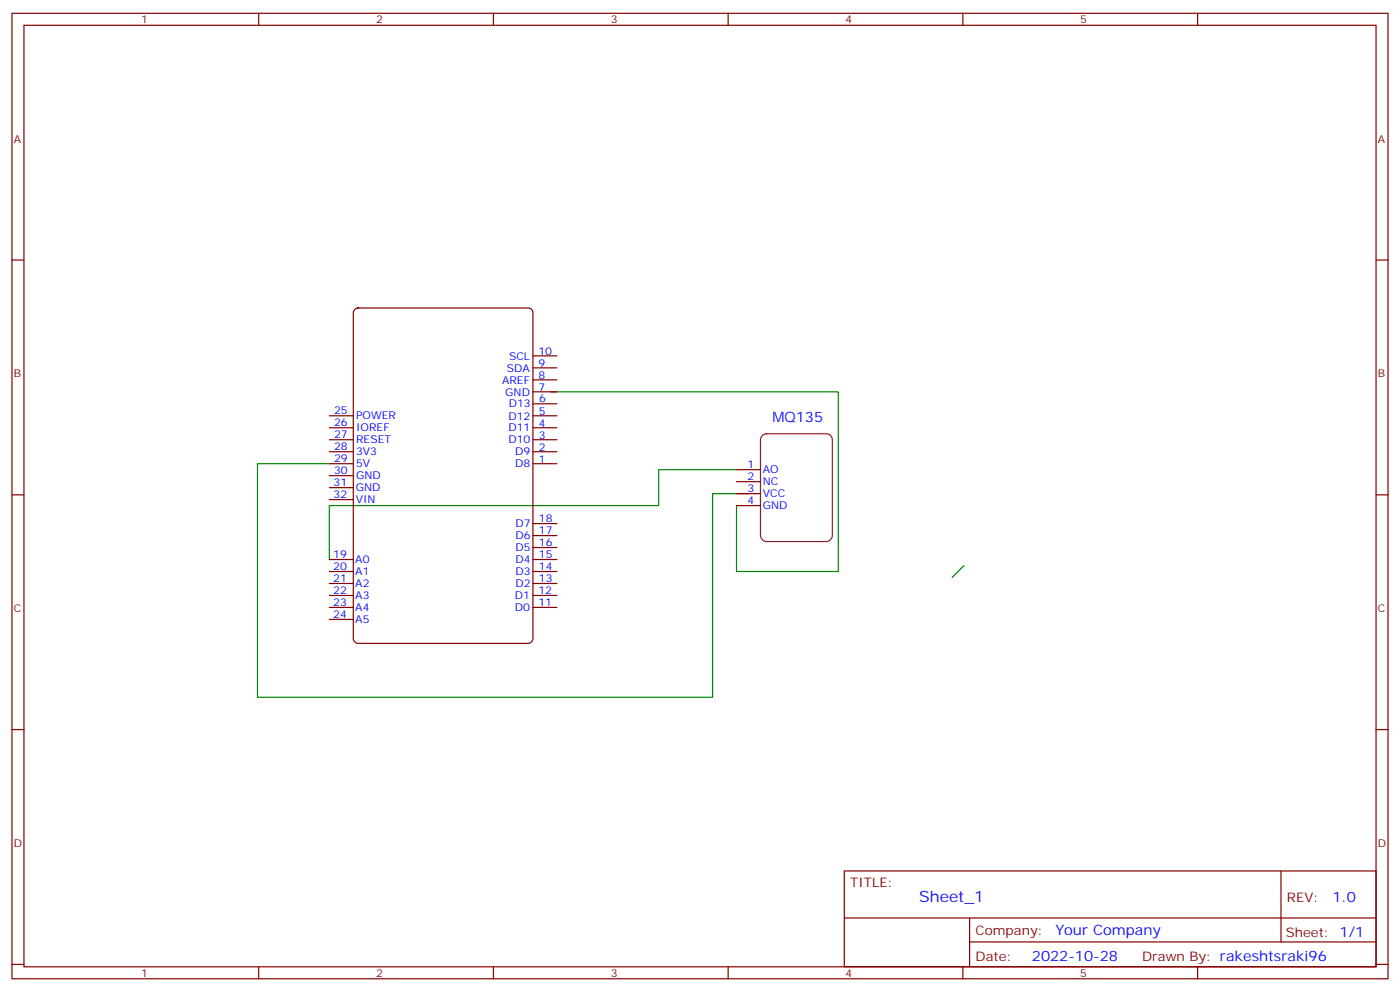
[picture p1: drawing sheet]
<svg xmlns="http://www.w3.org/2000/svg" width="412mm" height="292mm" viewBox="0 0 412 292" stroke-linecap="round" stroke-linejoin="round" font-family="sans-serif">
<g fill="none" stroke="#870000" stroke-width=".35">
<path d="M3.5 3.9h405.4v284.4h-405.4zM7.1 7.4h398.2v277.3h-398.2zM76.2 3.9v3.5M145.3 3.9v3.5M214.5 3.9v3.5M283.6 3.9v3.5M352.8 3.9v3.5M3.5 76.6h3.6M405.3 76.6h3.6M157 118.9h7M157 115.4h7M157 111.9h7"/>
<path d="M157 108.3h7M157 104.8h7M97 136.6h7.1M97 133h7.1M97 129.5h7.1M97 126h7.1M97 122.4h7.1M157 136.6h7M157 133h7M157 129.5h7M157 126h7M157 122.4h7"/>
<path d="M217 138.3h7M3.5 145.7h3.6M97 140.1h7.1M97 143.6h7.1M97 147.1h7.1M157 157.7h7M157 154.2h7M217 141.9h7M217 145.4h7M217 148.9h7M405.3 145.7h3.6M97 178.9h7.1"/>
<path d="M97 175.4h7.1M97 171.8h7.1M97 168.3h7.1M97 164.8h7.1M157 178.9h7M157 175.4h7M157 171.8h7M157 168.3h7M157 164.8h7M157 161.3h7M97 182.4h7.1M3.5 214.9h3.6"/>
<path d="M405.3 214.9h3.6M248.7 256.5h156.6v28.2h-156.6zM377.3 256.5v20.9M248.7 270.4h156.5M285.6 277.4h119.6M285.6 270.4v14.1M3.5 284h3.6M76.2 284.7v3.6M145.3 284.7v3.6M214.5 284.7v3.6M283.6 284.7v3.6M352.8 284.7v3.6"/>
<path d="M405.3 284h3.6"/>
</g>
<path d="M162.3 115.4h84.6v52.9h-29.9v-19.4M97 136.6h-21.2v68.8h134.1v-60h10.6M217 138.3h-23v10.6h-97v15.9M284 166.5l-3.5 3.6" fill="none" stroke="#008700" stroke-width=".35"/>
<path d="M224.6 128.3l1.2-.6h17.6a1.76 1.76 0 0 1 1.8 1.8v28.2a1.89 1.89 0 0 1-1.8 1.8h-17.6a1.89 1.89 0 0 1-1.8-1.8v-28.2z" fill="none" stroke="#8c2424" stroke-width=".35"/>
<path d="M104.4 91.3l1.1-.6h50.1a1.41 1.41 0 0 1 1.4 1.4v96a1.51 1.51 0 0 1-1.4 1.4h-50.1a1.51 1.51 0 0 1-1.4-1.4v-96z" fill="none" stroke="#800000" stroke-width=".35"/>
<text font-size="4.6" fill="#00f" x="270.8" y="265.5">Sheet_1</text>
<g font-size="4.2" fill="#00f">
<text x="227.5" y="124.2">MQ135</text>
<text x="392.5" y="265.8">1.0</text>
<text x="310.9" y="275.3">Your Company</text>
<text x="304" y="283.1">2022-10-28</text>
</g>
<g font-size="3.9" fill="#800">
<text x="250.5" y="261.1">TITLE:</text>
<text x="379.1" y="265.8">REV:</text>
<text x="287.4" y="275.3">Company:</text>
<text x="378.7" y="275.9">Sheet: 1/1</text>
<text x="287.4" y="283">Date:</text>
<text x="336.4" y="283.1">Drawn By: rakeshtsraki96</text>
</g>
<g font-size="3.2" fill="#800">
<text x="41.6" y="6.9">1</text>
<text x="110.8" y="6.9">2</text>
<text x="179.9" y="6.9">3</text>
<text x="249.1" y="6.9">4</text>
<text x="318.2" y="6.9">5</text>
<text x="4.1" y="42">A</text>
<text x="405.9" y="42">A</text>
<text x="4.1" y="111.2">B</text>
<text x="405.9" y="111.2">B</text>
<text x="4.1" y="180.3">C</text>
<text x="405.9" y="180.3">C</text>
<text x="4.1" y="249.4">D</text>
<text x="405.9" y="249.4">D</text>
<text x="41.6" y="287.7">1</text>
<text x="110.8" y="287.7">2</text>
<text x="179.9" y="287.7">3</text>
<text x="249.1" y="287.7">4</text>
<text x="318.2" y="287.7">5</text>
</g>
<g font-size="3.2" fill="#00f">
<text x="150" y="105.9">SCL</text>
<text x="158.6" y="104.5">10</text>
<text x="147.9" y="112.9">AREF</text>
<text x="149.3" y="109.4">SDA</text>
<text x="158.6" y="111.5">8</text>
<text x="158.6" y="108">9</text>
<text x="148.8" y="116.5">GND</text>
<text x="149.9" y="119.9">D13</text>
<text x="158.6" y="115.1">7</text>
<text x="158.8" y="118.5">6</text>
<text x="98.4" y="122">25</text>
<text x="98.4" y="125.6">26</text>
<text x="104.9" y="123.5">POWER</text>
<text x="149.8" y="123.6">D12</text>
<text x="158.7" y="122.1">5</text>
<text x="158.7" y="125.6">4</text>
<text x="98.4" y="129.1">27</text>
<text x="104.9" y="127">IOREF</text>
<text x="104.9" y="130.5">RESET</text>
<text x="149.8" y="130.6">D10</text>
<text x="149.8" y="127">D11</text>
<text x="158.7" y="129.2">3</text>
<text x="98.4" y="132.6">28</text>
<text x="98.4" y="136.2">29</text>
<text x="104.9" y="134">3V3</text>
<text x="104.9" y="137.6">5V</text>
<text x="151.8" y="137.6">D8</text>
<text x="151.8" y="134.1">D9</text>
<text x="158.7" y="136.2">1</text>
<text x="158.7" y="132.7">2</text>
<text x="220.2" y="138">1</text>
<text x="98.3" y="143.3">31</text>
<text x="98.4" y="139.7">30</text>
<text x="104.9" y="141.1">GND</text>
<text x="220.2" y="141.5">2</text>
<text x="224.7" y="139.4">AO</text>
<text x="224.7" y="142.9">NC</text>
<text x="98.3" y="146.8">32</text>
<text x="104.8" y="144.7">GND</text>
<text x="104.8" y="148.2">VIN</text>
<text x="220.2" y="145">3</text>
<text x="220.2" y="148.6">4</text>
<text x="224.7" y="146.4">VCC</text>
<text x="224.7" y="150">GND</text>
<text x="151.8" y="155.3">D7</text>
<text x="158.7" y="153.8">18</text>
<text x="151.8" y="158.8">D6</text>
<text x="158.7" y="160.9">16</text>
<text x="158.7" y="157.4">17</text>
<text x="98.2" y="164.4">19</text>
<text x="98.2" y="167.9">20</text>
<text x="104.7" y="165.8">A0</text>
<text x="151.8" y="165.8">D4</text>
<text x="151.8" y="162.3">D5</text>
<text x="158.7" y="168">14</text>
<text x="158.7" y="164.4">15</text>
<text x="98.2" y="171.4">21</text>
<text x="104.7" y="169.3">A1</text>
<text x="104.7" y="172.8">A2</text>
<text x="151.8" y="172.9">D2</text>
<text x="151.8" y="169.4">D3</text>
<text x="158.7" y="171.5">13</text>
<text x="98.2" y="174.9">22</text>
<text x="98.2" y="178.5">23</text>
<text x="104.7" y="176.4">A3</text>
<text x="104.7" y="179.9">A4</text>
<text x="151.7" y="180">D0</text>
<text x="151.7" y="176.4">D1</text>
<text x="158.6" y="178.6">11</text>
<text x="158.6" y="175">12</text>
<text x="98.2" y="182">24</text>
<text x="104.7" y="183.4">A5</text>
</g>
</svg>
